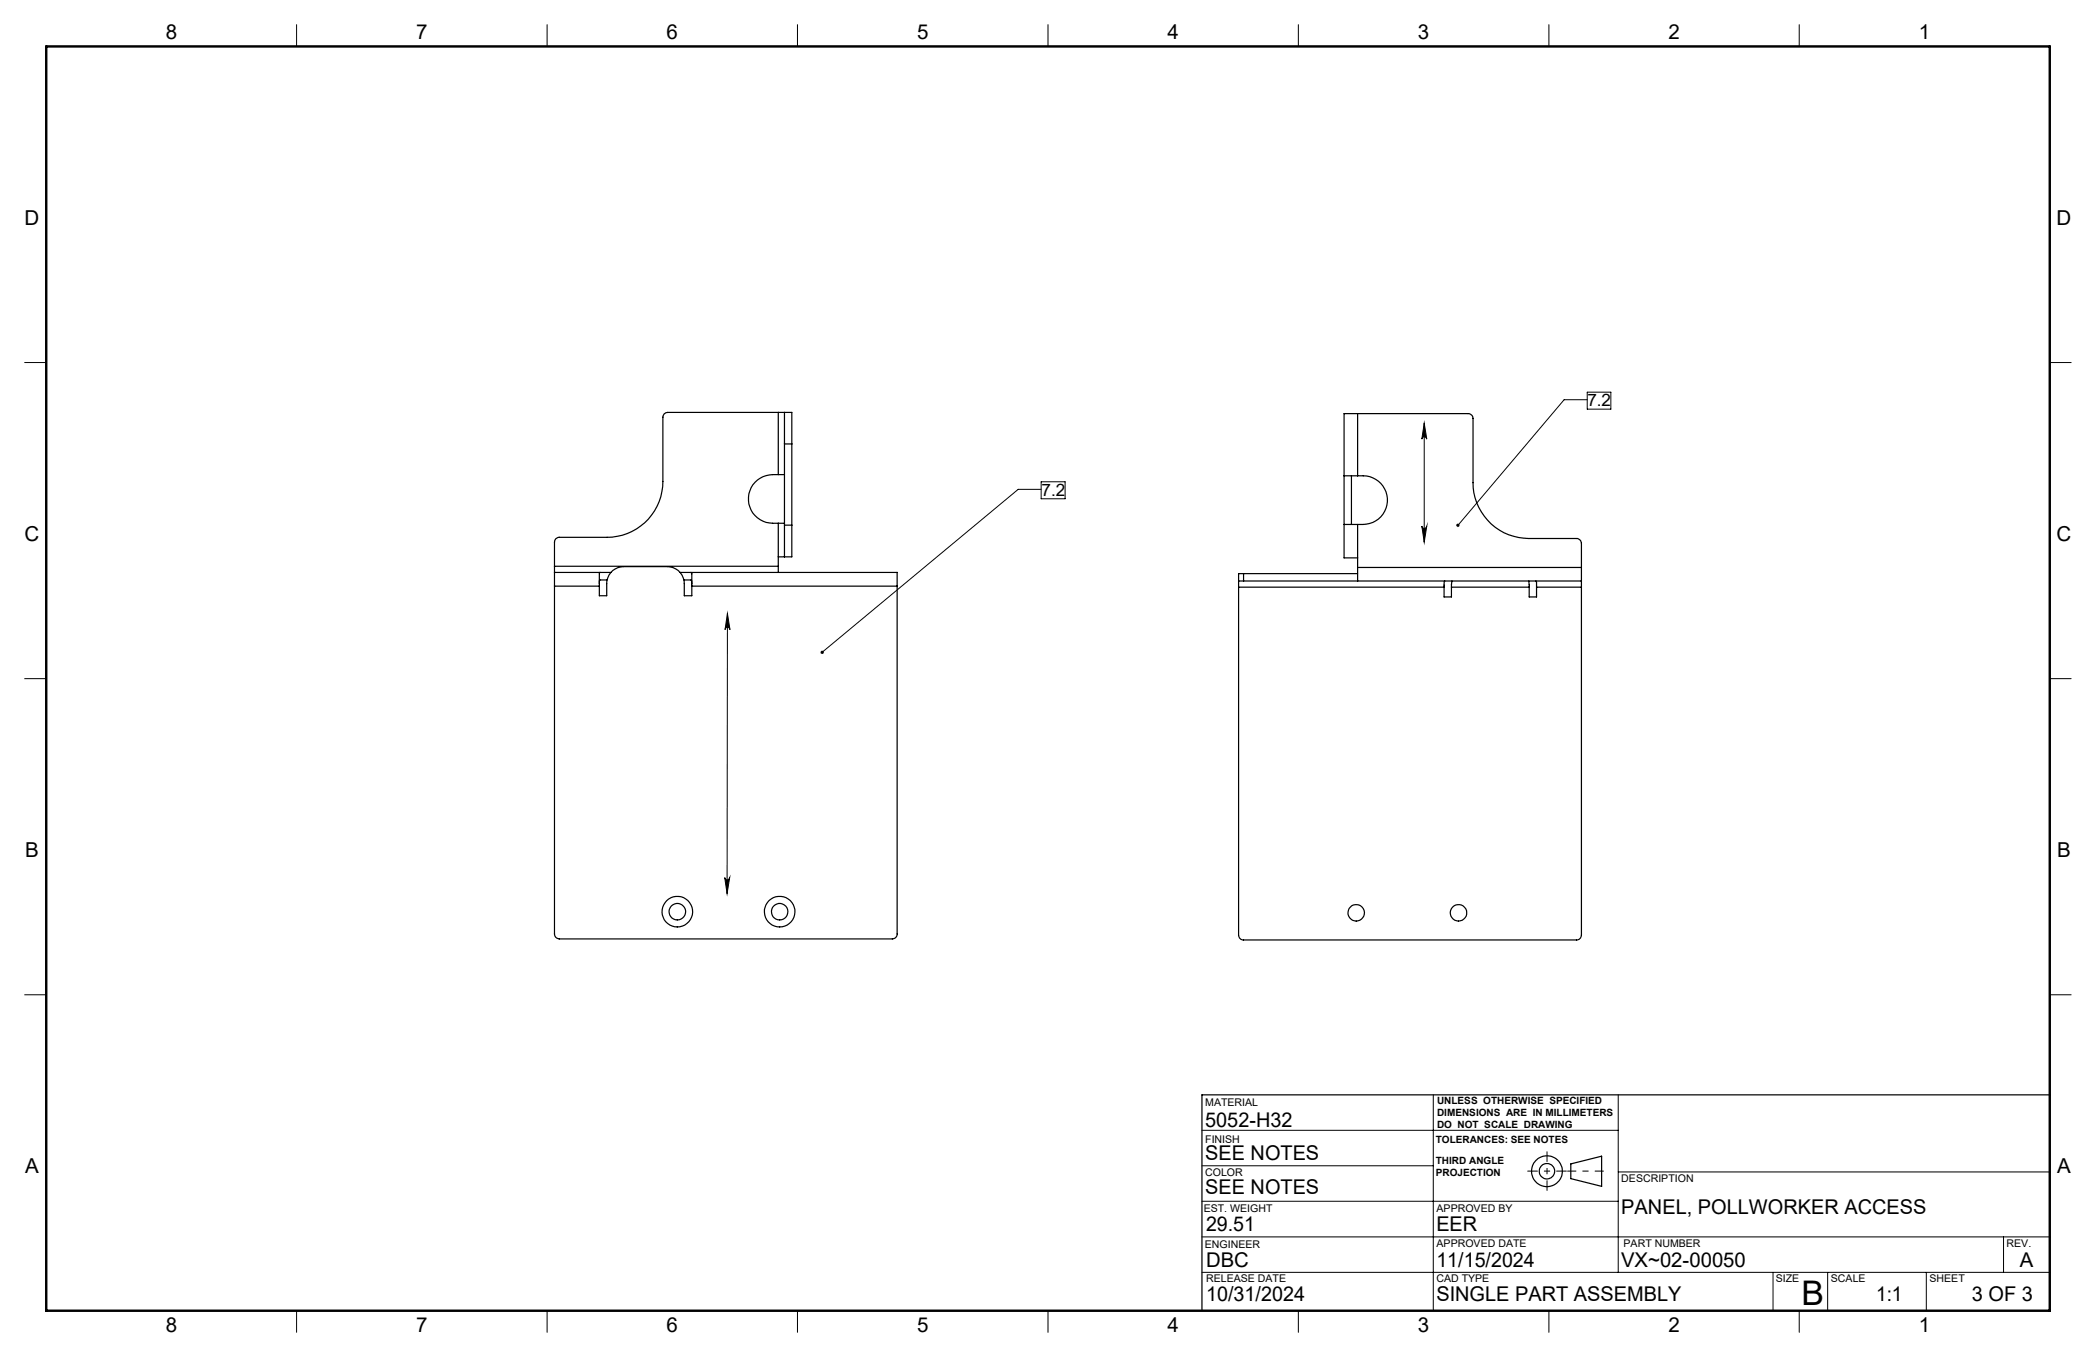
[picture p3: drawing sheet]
<svg xmlns="http://www.w3.org/2000/svg" width="432mm" height="279mm" viewBox="0 0 432 279" stroke-linecap="round" stroke-linejoin="round" font-family="sans-serif">
<g fill="none" stroke="#000" stroke-width=".25">
<path d="M160.3 97.7h1.3M160.3 84.9h1.3M160.3 84.9h-22.8a.96 .96 0 0 0-.9 1v13.2a11.5 11.5 0 0 1-11.5 11.5h-9.9a.96 .96 0 0 0-1 1v5M160.3 97.7a5.1 5.1 0 0 0-5.8 6.7 5.3 5.3 0 0 0 5.8 3.3M160.3 84.9v12.8M161.6 84.9h1.5v6.5M161.6 84.9v6.5M161.6 91.4h1.5M161.6 91.4v16.7M163.1 91.4v16.7M276.9 98h2.8M276.9 98v10"/>
<path d="M278.4 98v10M279.7 98a5.1 5.1 0 0 1 5.6 2.7 5.1 5.1 0 0 1-1.3 6.2 5.9 5.9 0 0 1-4.3 1.1M279.7 85.2h22.7a1.02 1.02 0 0 1 1.1 .9v13.3a11.5 11.5 0 0 0 11.5 11.5h9.8a1.02 1.02 0 0 1 1 1v4.9M279.7 85.2h-2.8v12.8M279.7 85.2v12.8M114.2 117.9v2.8M114.2 116.6v1.3M114.2 117.9h9.4M114.2 116.6h46.1M123.6 117.9l-.1 .2v2.6M123.6 117.9h2.2M125.1 119.4h-1.5l-.1 .8"/>
<path d="M140.1 117.9h2.2M140.9 119.4h1.4l.2 .8M142.3 117.9l.2 .2v2.6M142.3 117.9h42.5v2.8M160.3 114.7h1.3M160.3 107.7h1.3M160.3 116.6v1.3M160.3 107.7v8.9M161.6 108.1v6.6M161.6 108.1h1.5M163.1 108.1v6.6h-1.5M255.2 119.6h1"/>
<path d="M255.2 119.6v1.3M256.2 118.1h-1v1.5M256.2 119.6h69.6M256.2 118.1v1.5M256.2 118.1h23.5M276.9 108h2.8M276.9 108v6.9h2.8M279.7 116.8v2.8M279.7 116.8h46.1M279.7 108v8.8M297.6 119.6l-.1 1.3M299.1 119.6l-.1 3.3h-1.5v-2"/>
<path d="M315 119.6v3.3h1.5v-2M316.4 119.6l.1 .3v1M325.8 116.8v2.8M325.8 119.6v1.3M114.2 120.7v71.6a1.02 1.02 0 0 0 1 1h68.6a1.02 1.02 0 0 0 1-1v-71.6M114.2 120.7h9.3M123.5 120.7v2h1.5a6.3 6.3 0 0 1 .4-4.3 3.6 3.6 0 0 1 3.1-1.7h9a3.5 3.5 0 0 1 3.5 3.5v2.5h1.5v-2M142.5 120.7h42.3M255.2 120.9v71.6a1.02 1.02 0 0 0 1 1h68.6a1.02 1.02 0 0 0 1-1v-71.6M255.2 120.9h42.3M299 120.9h16M316.5 120.9h9.3"/>
<path d="M323.6 239.6l6.4-1.5v6.2l-6.4-1.6zM422.3 225.4h-174.7v44.5"/>
<circle cx="139.5" cy="187.7" r="3.1"/>
<circle cx="139.5" cy="187.7" r="1.69"/>
<circle cx="160.6" cy="187.7" r="1.7"/>
<circle cx="160.6" cy="187.7" r="3.1"/>
<circle cx="279.4" cy="187.9" r="1.7"/>
<circle cx="300.5" cy="187.9" r="1.7"/>
<circle cx="318.7" cy="241.1" r="3.2"/>
<circle cx="318.7" cy="241.2" r="1.6"/>
</g>
<g fill="none" stroke="#000" stroke-width=".21">
<path d="M61.1 5.1v4.5M112.7 5.1v4.5M164.3 5.1v4.5M215.9 5.1v4.5M267.5 5.1v4.5M319.1 5.1v4.5M370.7 5.1v4.5M5.1 74.6h4.4M422.3 74.6h4.4M214.5 99.2h4.9v3.5h-4.9zM293.4 87.1l.5 3.3a.51 .51 0 0 0-.5-.4 .51 .51 0 0 0-.5 .4zM293.4 87.1v24.5"/>
<path d="M327 80.8h4.9v3.4h-4.9zM327 82.3h-4.8l-21.8 25.9M214.5 100.8h-4.7l-40.4 33.5M292.9 108.3a.51 .51 0 0 0 .5 .5 .51 .51 0 0 0 .5-.5l-.5 3.3zM5.1 139.7h4.4M149.9 126.3l.5 3.3a.51 .51 0 0 0-.5-.4 .51 .51 0 0 0-.5 .4zM149.9 126.3l-.1 57.7M422.3 139.7h4.4M149.3 180.7a.51 .51 0 0 0 .5 .5 .51 .51 0 0 0 .5-.5l-.5 3.3zM5.1 204.8h4.4M422.3 204.8h4.4M247.6 232.7h85.8"/>
<path d="M295.3 225.4v44.5M333.4 225.4v36.6M247.6 254.7h174.7M247.6 247.3h85.8M247.6 240h47.7M333.4 241.3h88.9M412.7 254.7v7.3M61.1 269.9v4.4M112.7 269.9v4.4M164.3 269.9v4.4M215.9 269.9v4.4M247.6 262h174.7"/>
<path d="M267.5 269.9v4.4M319.1 269.9v4.4M365.3 262v7.9M370.7 269.9v4.4M376.5 262v7.9M396.8 262v7.9"/>
</g>
<path d="M330.4 241.1h-7.5" fill="none" stroke="#000" stroke-width=".21" stroke-dasharray="15.2 1.3 1.3 1.3" stroke-dashoffset="13.4" stroke-linecap="butt"/>
<path d="M318.7 237.1v8.1M314.7 241.1h8.1" fill="none" stroke="#000" stroke-width=".21" stroke-dasharray="15.2 1.3 1.3 1.3" stroke-dashoffset="13.1" stroke-linecap="butt"/>
<path d="M9.5 9.6h412.8v260.3h-412.8z" fill="none" stroke="#000" stroke-width=".5"/>
<path d="M300.1 107.9l-.1 .2 .1 .2 .3-.1-.3 .2a.33 .33 0 0 0 .5 0 .33 .33 0 0 0 0-.5 .33 .33 0 0 0-.5 0zM292.9 108.3a.51 .51 0 0 0 .5 .5 .51 .51 0 0 0 .5-.5l-.5 3.3zM293.4 87.1l.5 3.3a.51 .51 0 0 0-.5-.4 .51 .51 0 0 0-.5 .4zM169.2 134l-.1 .5 .3-.2-.3 .2a.35 .35 0 0 0 .5 .1 .35 .35 0 0 0 .1-.5 .35 .35 0 0 0-.5-.1zM149.3 180.7a.51 .51 0 0 0 .5 .5 .51 .51 0 0 0 .5-.5l-.5 3.3zM149.9 126.3l.5 3.3a.51 .51 0 0 0-.5-.4 .51 .51 0 0 0-.5 .4z" fill="#000"/>
<text font-size="7" x="371.2" y="268.7">B</text>
<g font-size="4.2">
<text x="34.1" y="8.1">8</text>
<text x="85.7" y="8.1">7</text>
<text x="137.3" y="8.1">6</text>
<text x="188.9" y="8.1">5</text>
<text x="240.5" y="8.1">4</text>
<text x="292.1" y="8.1">3</text>
<text x="343.7" y="8.1">2</text>
<text x="395.3" y="8.1">1</text>
<text x="5.1" y="46.4">D</text>
<text x="423.7" y="46.4">D</text>
<text x="5.1" y="111.4">C</text>
<text x="423.7" y="111.4">C</text>
<text x="5.2" y="176.5">B</text>
<text x="423.8" y="176.5">B</text>
<text x="248.3" y="232">5052-H32</text>
<text x="248.3" y="238.9">SEE NOTES</text>
<text x="5.2" y="241.6">A</text>
<text x="248.3" y="245.9">SEE NOTES</text>
<text x="423.8" y="241.6">A</text>
<text x="334" y="249.9">PANEL, POLLWORKER ACCESS</text>
<text x="248.5" y="253.4">29.51</text>
<text x="295.9" y="253.4">EER</text>
<text x="248.5" y="260.8">DBC</text>
<text x="295.9" y="260.8">11/15/2024</text>
<text x="334" y="260.8">VX~02-00050</text>
<text x="416.1" y="260.9">A</text>
<text x="248.5" y="267.9">10/31/2024</text>
<text x="295.9" y="267.9">SINGLE PART ASSEMBLY</text>
<text x="386.5" y="267.9">1:1</text>
<text x="406.2" y="267.9">3 OF 3</text>
<text x="34.1" y="274.2">8</text>
<text x="85.7" y="274.2">7</text>
<text x="137.3" y="274.2">6</text>
<text x="188.9" y="274.2">5</text>
<text x="240.5" y="274.2">4</text>
<text x="292.1" y="274.2">3</text>
<text x="343.7" y="274.2">2</text>
<text x="395.3" y="274.2">1</text>
</g>
<g font-size="3.5">
<text x="327" y="83.6">7.2</text>
<text x="214.6" y="102">7.2</text>
</g>
<g font-size="2.2">
<text x="248.3" y="227.6">MATERIAL</text>
<text x="248.3" y="235.3">FINISH</text>
<text x="248.3" y="242.1">COLOR</text>
<text x="334" y="243.4">DESCRIPTION</text>
<text x="248" y="249.5">EST. WEIGHT</text>
<text x="296" y="249.5">APPROVED BY</text>
<text x="248.2" y="257">ENGINEER</text>
<text x="296" y="256.8">APPROVED DATE</text>
<text x="334.5" y="256.8">PART NUMBER</text>
<text x="413.4" y="256.8">REV.</text>
<text x="248.5" y="264">RELEASE DATE</text>
<text x="295.9" y="264">CAD TYPE</text>
<text x="365.8" y="264">SIZE</text>
<text x="377.2" y="264">SCALE</text>
<text x="397.5" y="264">SHEET</text>
</g>
<g font-size="2.1">
<text x="296.1" y="227.3">UNLESS OTHERWISE SPECIFIED</text>
<text x="296.1" y="229.8">DIMENSIONS ARE IN MILLIMETERS</text>
<text x="296.1" y="232.3">DO NOT SCALE DRAWING</text>
<text x="295.8" y="235.3">TOLERANCES: SEE NOTES</text>
<text x="295.8" y="239.6">THIRD ANGLE</text>
<text x="295.8" y="242.1">PROJECTION</text>
</g>
</svg>
